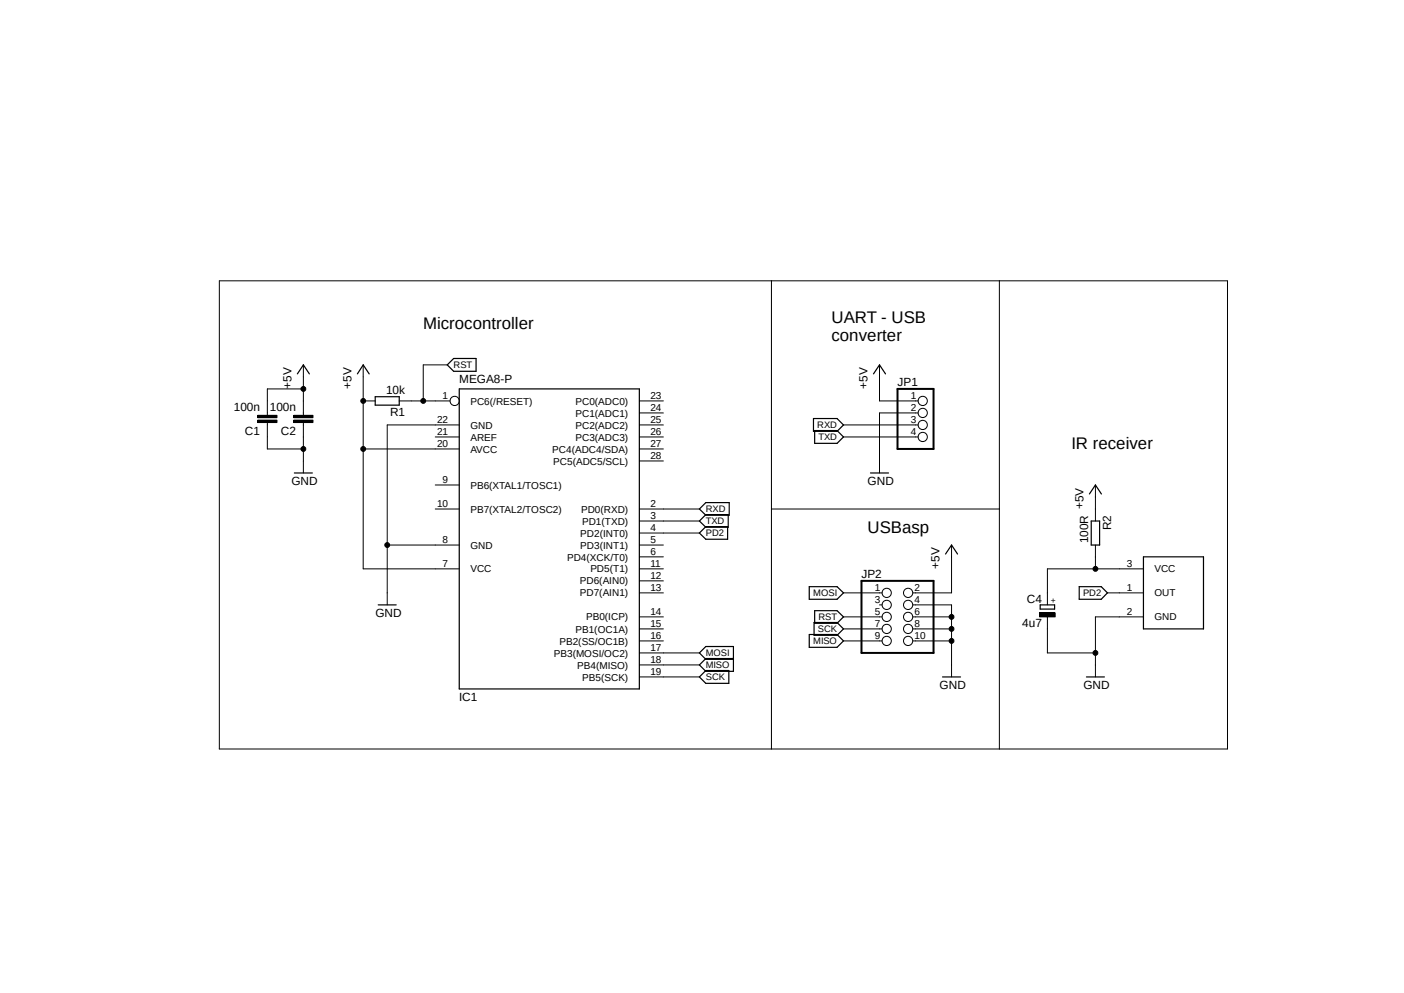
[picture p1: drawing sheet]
<svg xmlns="http://www.w3.org/2000/svg" width="297mm" height="210mm" viewBox="0 0 297 210" stroke-linecap="round" stroke-linejoin="round" font-family="sans-serif">
<path d="M46.3 59.3l213.5 99.2M259.8 59.3l-213.5 99.2" fill="none" stroke="#fff" stroke-width=".21"/>
<g fill="none" stroke="#000" stroke-width=".25">
<path d="M62.9 79.1l1.3-1.9 1.2 1.9M75.6 79.1l1.2-1.9 1.3 1.9M94.6 77.2l1.4-1.4h4.7v2.7h-4.7zM184.8 79.1l1.3-1.9 1.2 1.9M79.4 83.9h5.1v1.8h-5.1zM97.2 82.3h38.1v63.4h-38.1zM172.1 88.5h5l1.3 1.4-1.3 1.3h-5zM172.3 91.1h4.8l1.3 1.3-1.3 1.4h-4.8zM62.3 100h3.8M148 112.7l1.3-1.3h4.6v2.6h-4.6zM148 107.7l1.3-1.4h5v2.7h-5zM149.3 108.8h4.8v2.7h-4.8l-1.3-1.3z"/>
<path d="M184.1 100h3.9M200 117.2l1.3-1.9 1.3 1.9M230.5 104.5l1.2-1.9 1.3 1.9M230.8 110.2h1.8v5.1h-1.8zM241.9 117.8h12.7v15.2h-12.7zM80 127.9h3.8M155.2 139.3h-5.9l-1.3 1.3 1.3 1.4h5.9v-5.3h-5.9l-1.3 1.4 1.3 1.3h5.9M171.2 124.1h5.9l1.3 1.3-1.3 1.3h-5.9zM171.2 134.2h5.9l1.3 1.4-1.3 1.3h-5.9zM172.2 131.7h4.9l1.3 1.3-1.3 1.4h-4.9zM172.3 129.2h4.8l1.3 1.3-1.3 1.3h-4.8zM220 127.9h3.1v.9h-3.1z"/>
<path d="M228.3 124.1h4.7l1.3 1.3-1.3 1.3h-4.7zM148 143.2l1.3-1.4h4.9v2.7h-4.9zM199.4 143.2h3.8M229.8 143.2h3.8"/>
</g>
<g fill="none" stroke="#000" stroke-width=".21">
<path d="M46.4 59.4h213.3v99h-213.3zM163.2 59.4v99M211.4 59.4v99M64.2 77.2v10.6M76.8 77.2v43.1h20.4M94.6 77.2h-5.1v7.6M186.1 77.2v7.6h8.1M54.5 87.8h4.1v.5h-4.1zM54.5 88.9h4.1v.5h-4.1zM56.6 89.4v5.6h7.6M62.1 87.8h4.1v.5h-4.1zM62.1 88.9h4.1v.5h-4.1z"/>
<path d="M64.2 82.3h-7.6v5.5M64.2 89.4v10.6M76.8 84.8h2.6M76.8 95h20.4M84.5 84.8h10.7M92.1 92.4h5.1M97.2 89.9h-15.3v38M135.3 84.8h5M135.3 89.9h5M135.3 92.4h5M135.3 95h5M135.3 97.5h5"/>
<path d="M135.3 87.3h5M178.4 89.9h15.8M178.4 92.4h15.8M194.2 87.3h-8.1v12.7M81.9 115.3h15.3M92.1 107.7h5.1M92.1 102.6h5.1M135.3 107.7h12.7M135.3 115.3h5M135.3 117.8h5M135.3 112.7h12.7M135.3 110.2h12.7"/>
<path d="M163.2 107.7h48.2M201.3 115.3v10.1h-8.2M231.7 102.6v7.6M231.7 115.3v5M135.3 120.3h5M135.3 125.4h5M135.3 130.5h5M135.3 138.1h12.7M135.3 135.6h5M135.3 133h5M135.3 122.9h5M178.4 125.4h8.2"/>
<path d="M178.4 130.5h8.2M178.4 135.6h8.2M178.4 133h8.2M186.1 127.9h.5M193.1 130.5h8.2M193.1 135.6h8.2M193.1 133h8.2M193.1 127.9h8.2v15.3M219.9 129.6h3.3v.9h-3.3zM221.6 130.5v7.6h10.1M234.3 125.4h7.6M241.9 130.5h-10.2v12.7"/>
<path d="M241.9 120.3h-20.3v7.6M135.3 143.2h12.7M135.3 140.6h12.7"/>
<circle cx="64.2" cy="95" r=".51"/>
<circle cx="64.2" cy="82.3" r=".51"/>
<circle cx="76.8" cy="84.8" r=".51"/>
<circle cx="76.8" cy="95" r=".51"/>
<circle cx="89.5" cy="84.8" r=".51"/>
<circle cx="96.2" cy="84.8" r=".98"/>
<circle cx="195.2" cy="84.8" r=".98"/>
<circle cx="195.2" cy="89.9" r=".98"/>
<circle cx="195.2" cy="92.4" r=".98"/>
<circle cx="195.2" cy="87.3" r=".98"/>
<circle cx="81.9" cy="115.3" r=".51"/>
<circle cx="187.6" cy="133" r=".98"/>
<circle cx="187.6" cy="125.4" r=".98"/>
<circle cx="187.6" cy="127.9" r=".98"/>
<circle cx="187.6" cy="135.6" r=".98"/>
<circle cx="187.6" cy="130.5" r=".98"/>
<circle cx="192.1" cy="125.4" r=".98"/>
<circle cx="192.1" cy="135.6" r=".98"/>
<circle cx="192.1" cy="130.5" r=".98"/>
<circle cx="192.1" cy="133" r=".98"/>
<circle cx="192.1" cy="127.9" r=".98"/>
<circle cx="201.3" cy="133" r=".51"/>
<circle cx="201.3" cy="130.5" r=".51"/>
<circle cx="201.3" cy="135.6" r=".51"/>
<circle cx="231.7" cy="138.1" r=".51"/>
<circle cx="231.7" cy="120.3" r=".51"/>
</g>
<g fill="#000">
<path d="M54.5 87.8h4.1v.5h-4.1z" fill-rule="evenodd"/>
<path d="M54.5 88.9h4.1v.5h-4.1z" fill-rule="evenodd"/>
<path d="M62.1 87.8h4.1v.5h-4.1z" fill-rule="evenodd"/>
<path d="M62.1 88.9h4.1v.5h-4.1z" fill-rule="evenodd"/>
<path d="M219.9 129.6h3.3v.9h-3.3z" fill-rule="evenodd"/>
<circle cx="64.2" cy="95" r=".51"/>
<circle cx="64.2" cy="82.3" r=".51"/>
<circle cx="76.8" cy="84.8" r=".51"/>
<circle cx="76.8" cy="95" r=".51"/>
<circle cx="89.5" cy="84.8" r=".51"/>
<circle cx="81.9" cy="115.3" r=".51"/>
<circle cx="201.3" cy="133" r=".51"/>
<circle cx="201.3" cy="130.5" r=".51"/>
<circle cx="201.3" cy="135.6" r=".51"/>
<circle cx="231.7" cy="138.1" r=".51"/>
<circle cx="231.7" cy="120.3" r=".51"/>
</g>
<path d="M189.9 82.3h7.6v12.7h-7.6zM182.2 122.9h15.3v15.2h-15.3z" fill="none" stroke="#000" stroke-width=".42"/>
<g font-size="3.6">
<text x="89.5" y="69.6">Microcontroller</text>
<text x="175.9" y="68.3">UART - USB</text>
<text x="175.9" y="72.1">converter</text>
<text x="226.7" y="95">IR receiver</text>
<text x="183.5" y="112.7">USBasp</text>
</g>
<g font-size="2.5">
<text x="61.6" y="82.3" transform="rotate(-90 61.6 82.3)">+5V</text>
<text x="74.3" y="82.3" transform="rotate(-90 74.3 82.3)">+5V</text>
<text x="81.7" y="83.3">10k</text>
<text x="97.2" y="81">MEGA8-P</text>
<text x="183.5" y="82.3" transform="rotate(-90 183.5 82.3)">+5V</text>
<text x="189.9" y="81.6">JP1</text>
<text x="49.4" y="87">100n</text>
<text x="57.1" y="87">100n</text>
<text x="82.5" y="88.1">R1</text>
<text x="51.8" y="92">C1</text>
<text x="59.4" y="92">C2</text>
<text x="61.6" y="102.6">GND</text>
<text x="183.5" y="102.6">GND</text>
<text x="229.2" y="107.7" transform="rotate(-90 229.2 107.7)">+5V</text>
<text x="235" y="112.1" transform="rotate(-90 235 112.1)">R2</text>
<text x="230.2" y="114.9" transform="rotate(-90 230.2 114.9)">100R</text>
<text x="182.2" y="122.2">JP2</text>
<text x="198.8" y="120.3" transform="rotate(-90 198.8 120.3)">+5V</text>
<text x="79.4" y="130.5">GND</text>
<text x="217.2" y="127.5">C4</text>
<text x="216.2" y="132.5">4u7</text>
<text x="97.2" y="148.3">IC1</text>
<text x="198.8" y="145.7">GND</text>
<text x="229.2" y="145.7">GND</text>
</g>
<g font-size="2.1">
<text x="92.5" y="89.5">22</text>
<text x="93.6" y="84.5">1</text>
<text x="99.5" y="85.6">PC6(/RESET)</text>
<text x="121.8" y="88.1">PC1(ADC1)</text>
<text x="121.8" y="85.6">PC0(ADC0)</text>
<text x="137.6" y="89.5">25</text>
<text x="137.6" y="87">24</text>
<text x="137.6" y="84.5">23</text>
<text x="192.7" y="84.5">1</text>
<text x="192.7" y="87">2</text>
<text x="192.7" y="89.5">3</text>
<text x="92.5" y="92.1">21</text>
<text x="92.5" y="94.6">20</text>
<text x="99.5" y="90.6">GND</text>
<text x="99.5" y="93.2">AREF</text>
<text x="99.5" y="95.7">AVCC</text>
<text x="116.8" y="95.7">PC4(ADC4/SDA)</text>
<text x="121.8" y="93.2">PC3(ADC3)</text>
<text x="121.8" y="90.6">PC2(ADC2)</text>
<text x="137.6" y="94.6">27</text>
<text x="137.6" y="92.1">26</text>
<text x="192.7" y="92.1">4</text>
<text x="117.1" y="98.3">PC5(ADC5/SCL)</text>
<text x="137.6" y="97.1">28</text>
<text x="92.5" y="107.3">10</text>
<text x="93.6" y="102.2">9</text>
<text x="99.5" y="103.3">PB6(XTAL1/TOSC1)</text>
<text x="137.6" y="107.3">2</text>
<text x="99.5" y="108.4">PB7(XTAL2/TOSC2)</text>
<text x="122.8" y="113.5">PD2(INT0)</text>
<text x="122.9" y="108.4">PD0(RXD)</text>
<text x="123.1" y="111">PD1(TXD)</text>
<text x="137.6" y="112.4">4</text>
<text x="137.6" y="109.8">3</text>
<text x="93.6" y="114.9">8</text>
<text x="93.6" y="120">7</text>
<text x="99.5" y="116">GND</text>
<text x="120" y="118.6">PD4(XCK/T0)</text>
<text x="122.8" y="116">PD3(INT1)</text>
<text x="137.6" y="120">11</text>
<text x="137.6" y="117.4">6</text>
<text x="137.6" y="114.9">5</text>
<text x="238.4" y="120">3</text>
<text x="99.5" y="121.1">VCC</text>
<text x="122.7" y="123.6">PD6(AIN0)</text>
<text x="124.9" y="121.1">PD5(T1)</text>
<text x="137.6" y="125.1">13</text>
<text x="137.6" y="122.5">12</text>
<text x="185.1" y="125.1">1</text>
<text x="193.5" y="125.1">2</text>
<text x="238.4" y="125.1">1</text>
<text x="244.2" y="121.1">VCC</text>
<text x="122.7" y="126.2">PD7(AIN1)</text>
<text x="124" y="131.2">PB0(ICP)</text>
<text x="137.6" y="130.1">14</text>
<text x="185.1" y="127.6">3</text>
<text x="185.1" y="130.1">5</text>
<text x="193.5" y="127.6">4</text>
<text x="193.5" y="130.1">6</text>
<text x="238.4" y="130.1">2</text>
<text x="244.2" y="126.2">OUT</text>
<text x="244.2" y="131.2">GND</text>
<text x="118.4" y="136.3">PB2(SS/OC1B)</text>
<text x="121.8" y="133.8">PB1(OC1A)</text>
<text x="137.6" y="137.8">17</text>
<text x="137.6" y="135.2">16</text>
<text x="137.6" y="132.7">15</text>
<text x="185.1" y="132.7">7</text>
<text x="185.1" y="135.2">9</text>
<text x="193.5" y="132.7">8</text>
<text x="193.5" y="135.2">10</text>
<text x="117.2" y="138.9">PB3(MOSI/OC2)</text>
<text x="122.1" y="141.4">PB4(MISO)</text>
<text x="123.2" y="143.9">PB5(SCK)</text>
<text x="137.6" y="142.8">19</text>
<text x="137.6" y="140.3">18</text>
</g>
<g font-size="2">
<text x="96" y="77.9">RST</text>
<text x="172.9" y="90.6">RXD</text>
<text x="173.1" y="93.1">TXD</text>
<text x="149.3" y="113.4">PD2</text>
<text x="149.3" y="110.9">TXD</text>
<text x="149.3" y="108.3">RXD</text>
<text x="172" y="126.2">MOSI</text>
<text x="173.1" y="131.2">RST</text>
<text x="229.1" y="126.2">PD2</text>
<text x="172" y="136.3">MISO</text>
<text x="173" y="133.7">SCK</text>
<text x="149.3" y="143.9">SCK</text>
<text x="149.3" y="141.4">MISO</text>
<text x="149.3" y="138.8">MOSI</text>
</g>
<text font-size="1.8" x="223.4" y="127.6" transform="rotate(-90 223.4 127.6)">+</text>
</svg>
